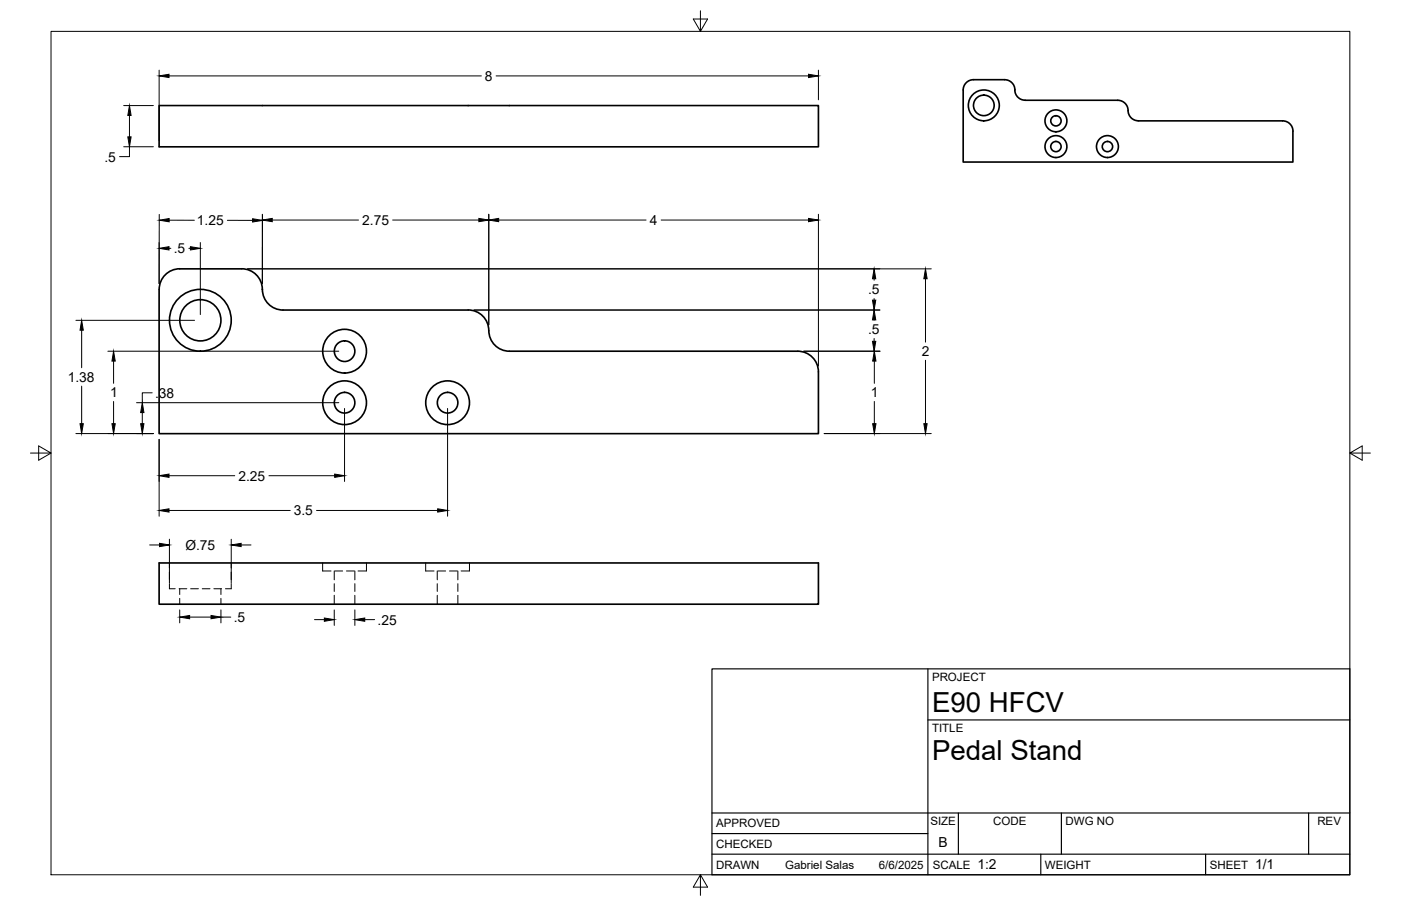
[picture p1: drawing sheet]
<svg xmlns="http://www.w3.org/2000/svg" width="432mm" height="279mm" viewBox="0 0 432 279" stroke-linecap="round" stroke-linejoin="round" font-family="sans-serif">
<!-- layer: Visible -->
<g fill="none" stroke="#000" stroke-width=".51">
<path d="M49 32.6h203.2v12.7h-203.2zM312.8 27.7v.1M312.8 27.8a3.2 3.2 0 0 0 3.2 3.1h28.5a3.3 3.3 0 0 1 3.2 3.8 3.2 3.2 0 0 0 3.2 2.6M312.8 27.7a3.2 3.2 0 0 0-3.2-3.1h-9.6a3.2 3.2 0 0 0-3.1 3.1v22.3h101.6v-9.6a3.2 3.2 0 0 0-3.2-3.1M350.9 37.3h44.4M49 89.3v44.4h203.2v-19a6.4 6.4 0 0 0-6.3-6.4h-88.9M49.1 89.2a6.3 6.3 0 0 1 6.3-6.3h19.1a6.4 6.4 0 0 1 6.4 6.4M80.9 89.3a6.4 6.4 0 0 0 6.3 6.3h57.1a6.6 6.6 0 0 1 6.4 7.4 6.3 6.3 0 0 0 6.3 5.3M49 173.6h203.2v12.7h-203.2z"/>
<circle cx="303.2" cy="32.5" r="3.2"/>
<circle cx="303.2" cy="32.5" r="4.8"/>
<circle cx="325.4" cy="37.3" r="1.59"/>
<circle cx="325.4" cy="37.3" r="3.4"/>
<circle cx="325.4" cy="45.2" r="1.59"/>
<circle cx="325.4" cy="45.2" r="3.4"/>
<circle cx="341.3" cy="45.2" r="1.59"/>
<circle cx="341.3" cy="45.2" r="3.4"/>
<circle cx="61.8" cy="98.8" r="9.5"/>
<circle cx="61.8" cy="98.8" r="6.4"/>
<circle cx="106.2" cy="108.3" r="6.7"/>
<circle cx="106.2" cy="108.3" r="3.2"/>
<circle cx="106.2" cy="124.2" r="6.7"/>
<circle cx="106.2" cy="124.2" r="3.2"/>
<circle cx="138" cy="124.2" r="6.7"/>
<circle cx="138" cy="124.2" r="3.2"/>
</g>
<!-- layer: Hidden -->
<g fill="none" stroke="#000" stroke-width=".31">
<path d="M52.2 180v1.6h1.8M52.2 173.6v1.6M52.2 176.4v2.4M71.3 180v1.6h-1.8M71.3 173.6v1.6M71.3 176.4v2.4M99.4 173.6v2.5h2.6M103 176.1v2.7M103.2 176.1h2.4M106.8 176.1h2.4M109.4 176.1v2.7M112.9 173.6v2.5h-2.5"/>
<path d="M131.2 173.6v2.5h2.6M134.8 176.1v2.7M135 176.1h2.4M138.5 176.1h2.4M141.1 176.1v2.7M144.7 173.6v2.5h-2.6M55.2 181.6h2.4M55.4 181.6v1.7M55.4 184.5v1.8M58.8 181.6h2.4M62.3 181.6h2.4M65.9 181.6h2.4"/>
<path d="M68.1 181.6v1.7M68.1 184.5v1.8M103 180v2.4M103 183.6v2.7M109.4 180v2.4M109.4 183.6v2.7M134.8 180v2.4M134.8 183.6v2.7M141.1 180v2.4M141.1 183.6v2.7"/>
</g>
<!-- layer: Border -->
<path d="M15.7 9.7h400.3v260.1h-400.3zM215.9 3.3v6.4l-2.2-3.8h4.4l-2.2 3.8M9.4 139.7h6.3l-3.8-2.2v4.4l3.8-2.2M416 139.7l3.8 2.2v-4.4l-3.8 2.2h6.4M215.9 269.8l2.2 3.8h-4.4l2.2-3.8v6.3" fill="none" stroke="#000" stroke-width=".31"/>
<!-- layer: Titleblock -->
<path d="M219.4 206.3h196.6v63.5h-196.6zM286 206.3v63.5M286 222h130M219.4 257.1h66.6M219.4 250.7h196.6M295.4 250.7v12.7M327.1 250.7v12.7M403.3 250.7v12.7M219.4 263.4h196.6M320.8 263.4v6.4M371.6 263.4v6.4" fill="none" stroke="#000" stroke-width=".36"/>
<!-- layer: FD_Dimensions -->
<g fill="none" stroke="#000" stroke-width=".31">
<path d="M38.1 32.6h9.2M39.9 35.6v6.6M49 21.6v21.9M52.1 23.4h96.3M152.9 23.4h96.3M252.2 21.6v9.2M38.1 45.3h9.2M39.9 45.3v3h-3M49.1 66.1l-.1 21.4v-12.7M52.1 76.6h.6M52.1 67.9h7.8M58.2 76.6h.5"/>
<path d="M61.7 74.8v22.2M70.1 67.9l7.8 .1M80.9 66.1v21.3M80.9 66.2v21.3M83.9 67.9h26.6M121 67.9h26.6M150.6 66.1v34.1M153.7 67.9h45.4M203.8 67.9h45.4M252.2 66.1v46.8M23.4 98.8h36.6M76.3 82.9h210.7"/>
<path d="M146.1 95.6h125.1M269.4 86v.4M269.4 92.1v.5M269.4 98.7h.1M285.2 86v19.5M25.2 101.8v11.6M25.2 119.1v11.6M33.2 108.3h71.2M35 111.4v6.8M247.7 108.3h23.6M269.4 104.4v.9M269.5 111.4v6.8"/>
<path d="M285.2 111.1v19.6M23.4 133.7h23.9M35 123.8v6.9M42.1 124.2h62.3M43.9 127.2v3.5M46.9 121.1h-3v3.1M49 135.5v23.7M106.2 126v22.5M137.9 126v33.2M254 133.7h33M269.5 123.8v6.9M52.1 146.7h20.2"/>
<path d="M52.1 157.4h37.4M82.9 146.7h20.2M97.6 157.4h37.3M46.1 168.1h3.1M52.2 166.3v13.5M71.3 166.3v13.5M74.3 168.1h3.1M55.4 188.1v4M58.4 190.3h6.6M68.1 188.1v4M68.1 190.3h3M96.9 191.1h3.1"/>
<path d="M103 188.1v4.8M109.4 188.1v4.8M112.4 191.1h3.1"/>
</g>
<g fill="#000" stroke="#000" stroke-width=".31">
<path d="M39.9 32.6l.5 3h-1zM49 23.4l3.1-.5v1zM249.2 22.9l3 .5-3 .5zM39.4 42.2h1l-.5 3.1zM49 76.6l3.1-.5v1zM49.1 67.9l3-.5v1zM58.7 76.1l3 .5-3 .5zM77.9 67.5l3 .5-3 .5zM80.9 67.9l3-.5v1zM147.6 67.4l3 .5-3 .5zM150.6 67.9l3.1-.5v1zM249.2 67.4l3 .5-3 .5z"/>
<path d="M269.4 95.6l.5 3.1h-1zM268.9 92.6h1l-.5 3zM269.4 82.9l.5 3.1h-1zM285.2 82.9l.5 3.1h-1zM25.2 98.8l.5 3h-1zM35 108.3l.5 3.1h-1zM268.9 105.3h1l-.5 3zM269.5 108.3l.5 3.1h-1zM24.7 130.7h1l-.5 3zM34.5 130.7h1l-.5 3zM43.3 130.7h1.1l-.5 3zM43.9 124.2l.5 3h-1.1z"/>
<path d="M269 130.7h1l-.5 3zM284.7 130.7h1l-.5 3zM49 146.7l3.1-.5v1zM49 157.4l3.1-.5v1zM103.1 146.2l3.1 .5-3.1 .5zM134.9 156.9l3 .5-3 .5zM49.2 167.6l3 .5-3 .5zM71.3 168.1l3-.5v1zM55.4 190.3l3-.5v1zM65 189.8l3.1 .5-3.1 .5zM100 190.6l3 .5-3 .5zM109.4 191.1l3-.5v1z"/>
</g>
<g font-size="8.5">
<text x="287.3" y="219.5">E90 HFCV</text>
<text x="287.3" y="234.5">Pedal Stand</text>
</g>
<g font-size="4.3">
<text x="149.5" y="24.9">8</text>
<text x="32.2" y="49.8">.5</text>
<text x="60.7" y="69.4">1.25</text>
<text x="111.6" y="69.4">2.75</text>
<text x="200.3" y="69.4">4</text>
<text x="53.6" y="78.1">.5</text>
<text x="267.5" y="90.7">.5</text>
<text x="267.5" y="103">.5</text>
<text x="284.1" y="109.8">2</text>
<text x="20.9" y="117.8">1.38</text>
<text x="34" y="122.5">1</text>
<text x="47.8" y="122.6">.38</text>
<text x="268.4" y="122.5">1</text>
<text x="73.5" y="148.2">2.25</text>
<text x="90.5" y="158.9">3.5</text>
<text x="57.1" y="169.5">Ø.75</text>
<text x="72" y="191.8">.5</text>
<text x="116.4" y="192.6">.25</text>
<text x="289.3" y="261.2">B</text>
<text x="301.2" y="268.1">1:2</text>
<text x="386.8" y="268.1">1/1</text>
</g>
<g font-size="3.5">
<text x="287.3" y="210.1">PROJECT</text>
<text x="287.3" y="225.8">TITLE</text>
<text x="220.7" y="255.2">APPROVED</text>
<text x="286.7" y="254.5">SIZE</text>
<text x="306.1" y="254.5">CODE</text>
<text x="328.4" y="254.5">DWG NO</text>
<text x="406" y="254.5">REV</text>
<text x="220.7" y="261.5">CHECKED</text>
<text x="220.7" y="267.9">DRAWN</text>
<text x="242" y="267.9">Gabriel Salas</text>
<text x="270.9" y="267.9">6/6/2025</text>
<text x="287.5" y="267.9">SCALE</text>
<text x="322.1" y="267.9">WEIGHT</text>
<text x="372.9" y="267.9">SHEET</text>
</g>
</svg>
